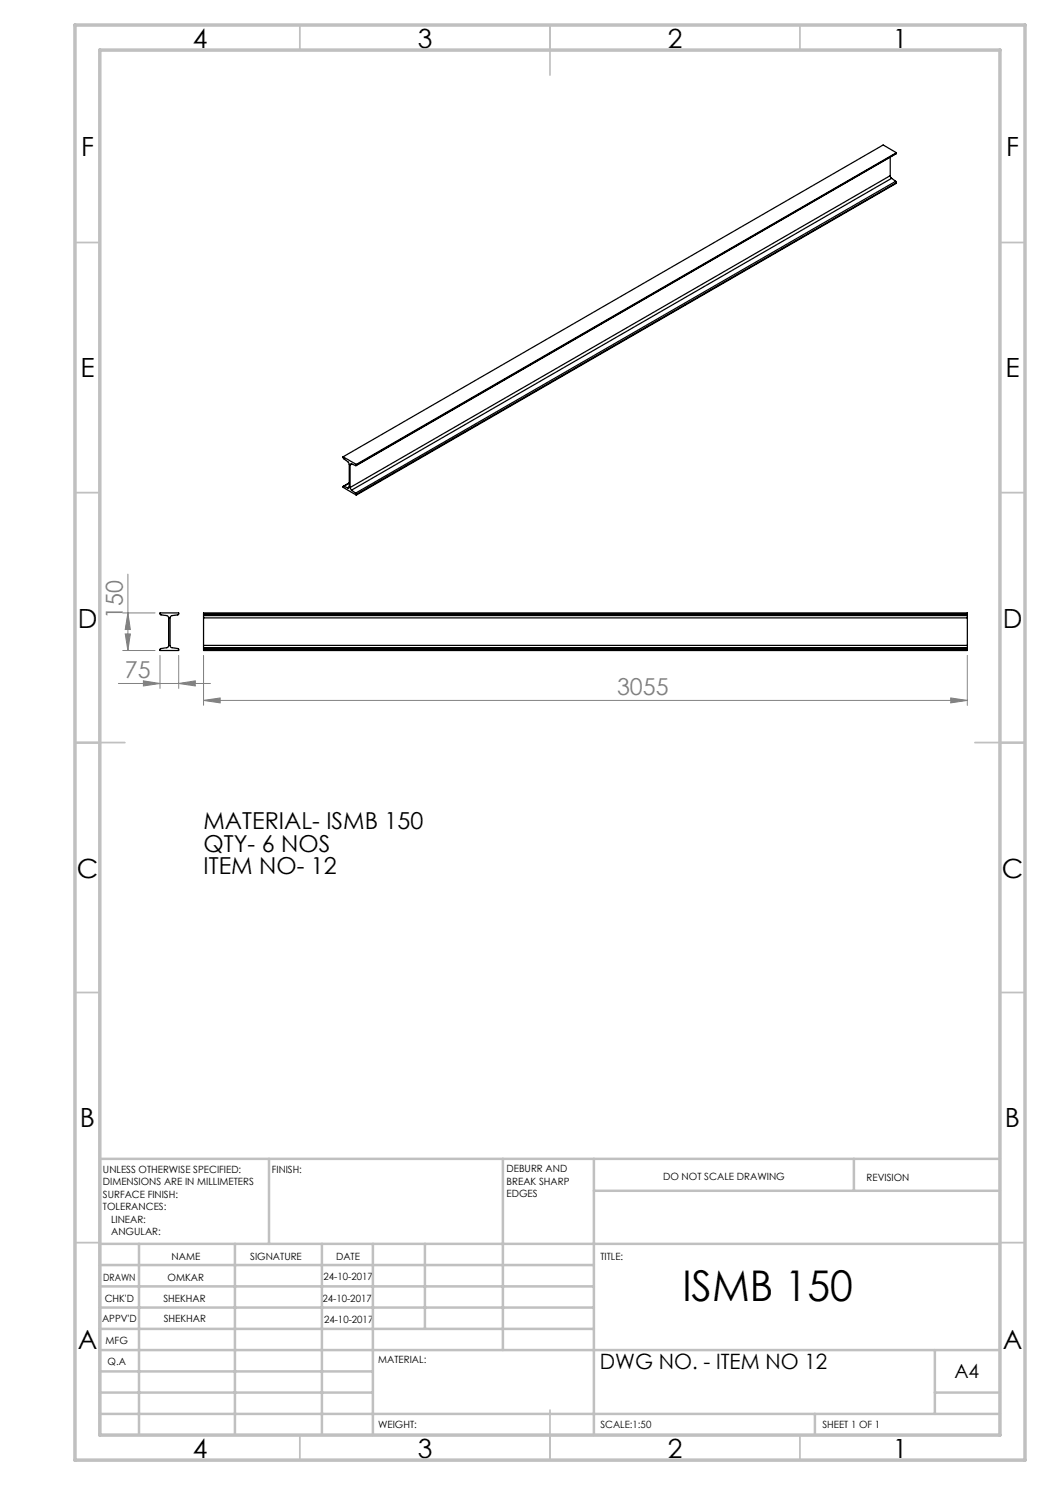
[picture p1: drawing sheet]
<svg xmlns="http://www.w3.org/2000/svg" width="210mm" height="297mm" viewBox="0 0 210 297" stroke-linecap="round" stroke-linejoin="round" font-family="sans-serif">
<g fill="none" stroke="#808080" stroke-width=".2">
<path d="M25.6 114.8v15.3M23.7 136.7h18.4M24.6 130.1h6.4M24.6 122.6h6.4M25 126.8h1.1l-.5 3.3zM25.6 122.6l.5 3.3h-1.1zM28.7 136.2l3.3 .5-3.3 .5zM32 131.1v6.6M35.7 136.7l3.4-.5v1zM35.7 131.1v6.6M40.7 131.1v10M190.1 139.6l3.4 .5-3.4 .5z"/>
<path d="M193.5 131.1v10M40.7 140.1l3.3-.5v1zM40.7 140.1h152.8"/>
</g>
<g fill="none" stroke="#c0c0c0" stroke-width=".35">
<path d="M60 5v5M110 5v10M160 5v5M15 48.5h5M200 48.5h5M15 98.5h5M200 98.5h5M15 148.5h10M195 148.5h10M15 198.5h5M200 198.5h5M15 248.5h5"/>
<path d="M200 248.5h5M60 287v5M110 282v10M160 287v5"/>
</g>
<g fill="none" stroke="#c0c0c0" stroke-width=".5">
<path d="M53.8 231.8v17M100.6 231.8v38.2M118.8 231.8v55.2M118.8 238.2h81.2M170.8 231.8v6.4M200 231.8h-180v55.2M20 248.8h180M20 257.3h98.8M20 253h98.8M27.8 248.8v38.2M47 248.8v38.2M64.4 248.8v38.2"/>
<path d="M74.6 248.8v38.2M85 248.8v17M20 265.8h98.8M20 261.5h98.8M20 278.5h54.6M20 274.3h54.6M20 270h180M187 278.5h13M187 270v12.8M20 282.8h180M163 282.8v4.2"/>
</g>
<path d="M15 5h190v287h-190zM20 10h180v277h-180z" fill="none" stroke="#c0c0c0" stroke-width=".7"/>
<g fill="#808080">
<path d="M190.1 139.6l3.4 .5-3.4 .5zM40.7 140.1l3.3-.5v1z"/>
<path d="M25 126.8h1.1l-.5 3.3zM25.6 122.6l.5 3.3h-1.1z"/>
<path d="M28.7 136.2l3.3 .5-3.3 .5zM35.7 136.7l3.4-.5v1z"/>
</g>
<g fill="none" stroke="#000" stroke-width=".25">
<path d="M178 35.1l.3 .6M178 31.4v3.7M178 35.1l-108 62.4M178.3 35.7l-108 62.3M178.3 35.7l.8 .6M179.1 36.3l.2 .2M179.1 36.3l-108 62.3M179.3 30.7l-108.1 62.4M179.3 30.5l-108 62.4M179.3 30.5v.2M179.3 36.5l-108 62.5M179.3 30.7l-108 62.3"/>
<path d="M179.3 30.5l-2.7-1.5-108 62.4M179.3 36.5l-108 62.4M68.6 91.4l.1 .3 1 .8 .1 .4v4.5l-.1 .2h-.1M68.6 91.4l2.7 1.5M68.7 97.3l1.1-.7-1 .7M68.8 97.3h-.2v.2l2.7 1.5M68.8 97.3l.8 .3M69.8 97.4l-.2 .2M70 93l.1-.2h.2l.8 .3 .2-.1M70 97.5l.3 .5M70 93v4.5M70.3 98l.8 .6"/>
<path d="M70.4 92.8l-.4 .2M71.1 98.6l.2 .3M71.3 92.9v.1M71.3 98.9v.1M32 122.6h3.7v.3l-1.4 .3-.3 .3v5.7l.3 .3 1.4 .2v.4h-3.7l.1-.4 1.3-.2 .3-.3v-5.7l-.4-.4-1.2-.2zM40.7 129.7v.2M40.7 122.7v.3M40.7 129.1v.4M40.7 123.1v.5M40.7 122.7v-.1h152.8v.1M40.7 129.9v.2h152.8v-.2M40.7 129.9h152.8"/>
<path d="M40.7 123v.1M40.7 123.6v5.5M40.7 129.5v.2M40.7 129.7h152.8M40.7 122.7h152.8M40.7 123h152.8M40.7 129.5h152.8M40.7 123.1h152.8M40.7 129.1h152.8M40.7 123.6h152.8M193.5 129.7v.2M193.5 122.7v.3"/>
<path d="M193.5 129.1v.4M193.5 123.1v.5M193.5 123v.1M193.5 123.6v5.5M193.5 129.5v.2"/>
</g>
<text font-size="8.5" x="136.5" y="260.3">ISMB 150</text>
<g font-size="5.3">
<text x="38.5" y="9.5">4</text>
<text x="83.5" y="9.5">3</text>
<text x="133.6" y="9.5">2</text>
<text x="178.6" y="9.5">1</text>
<text x="16.2" y="31.3">F</text>
<text x="201.2" y="31.3">F</text>
<text x="16.1" y="75.5">E</text>
<text x="201.1" y="75.5">E</text>
<text x="15.5" y="125.5">D</text>
<text x="200.5" y="125.5">D</text>
<text x="15.4" y="175.5">C</text>
<text x="200.4" y="175.5">C</text>
<text x="16" y="225.5">B</text>
<text x="201" y="225.5">B</text>
<text x="15.5" y="269.8">A</text>
<text x="200.5" y="269.8">A</text>
<text x="38.5" y="291.5">4</text>
<text x="83.5" y="291.5">3</text>
<text x="133.6" y="291.5">2</text>
<text x="178.6" y="291.5">1</text>
</g>
<g font-size="4.7" fill="#808080">
<text x="24.6" y="123.9" transform="rotate(-90 24.6 123.9)">150</text>
<text x="25" y="135.7">75</text>
<text x="123.4" y="139.1">3055</text>
</g>
<g font-size="4.7">
<text x="40.7" y="165.8">MATERIAL- ISMB 150</text>
<text x="40.7" y="170.3">QTY- 6 NOS</text>
<text x="40.7" y="174.9">ITEM NO- 12</text>
</g>
<text font-size="4.2" x="120" y="273.8">DWG NO. - ITEM NO 12</text>
<text font-size="3.9" x="190.9" y="275.5">A4</text>
<g font-size="2">
<text x="20.6" y="234.6">UNLESS OTHERWISE SPECIFIED:</text>
<text x="20.6" y="237.1">DIMENSIONS ARE IN MILLIMETERS</text>
<text x="20.6" y="239.6">SURFACE FINISH:</text>
<text x="54.4" y="234.6">FINISH:</text>
<text x="101.3" y="234.5">DEBURR AND</text>
<text x="101.3" y="237">BREAK SHARP</text>
<text x="101.3" y="239.5">EDGES</text>
<text x="132.6" y="236">DO NOT SCALE DRAWING</text>
<text x="173.3" y="236.2">REVISION</text>
<text x="20.6" y="242.1">TOLERANCES:</text>
<text x="22.2" y="244.6">LINEAR:</text>
<text x="22.2" y="247.1">ANGULAR:</text>
<text x="34.3" y="252">NAME</text>
<text x="50" y="251.9">SIGNATURE</text>
<text x="67.2" y="251.9">DATE</text>
<text x="120.1" y="251.9">TITLE:</text>
<text x="20.6" y="256.1">DRAWN</text>
<text x="33.5" y="256.1">OMKAR</text>
<text x="64.7" y="255.9">24-10-2017</text>
<text x="20.9" y="260.3">CHK'D</text>
<text x="32.7" y="260.3">SHEKHAR</text>
<text x="64.5" y="260.3">24-10-2017</text>
<text x="20.4" y="264.4">APPV'D</text>
<text x="21.1" y="268.8">MFG</text>
<text x="32.8" y="264.4">SHEKHAR</text>
<text x="64.8" y="264.6">24-10-2017</text>
<text x="21.5" y="273">Q.A</text>
<text x="75.6" y="272.5">MATERIAL:</text>
<text x="75.6" y="285.5">WEIGHT:</text>
<text x="120.1" y="285.6">SCALE:1:50</text>
<text x="164.5" y="285.6">SHEET 1 OF 1</text>
</g>
</svg>
